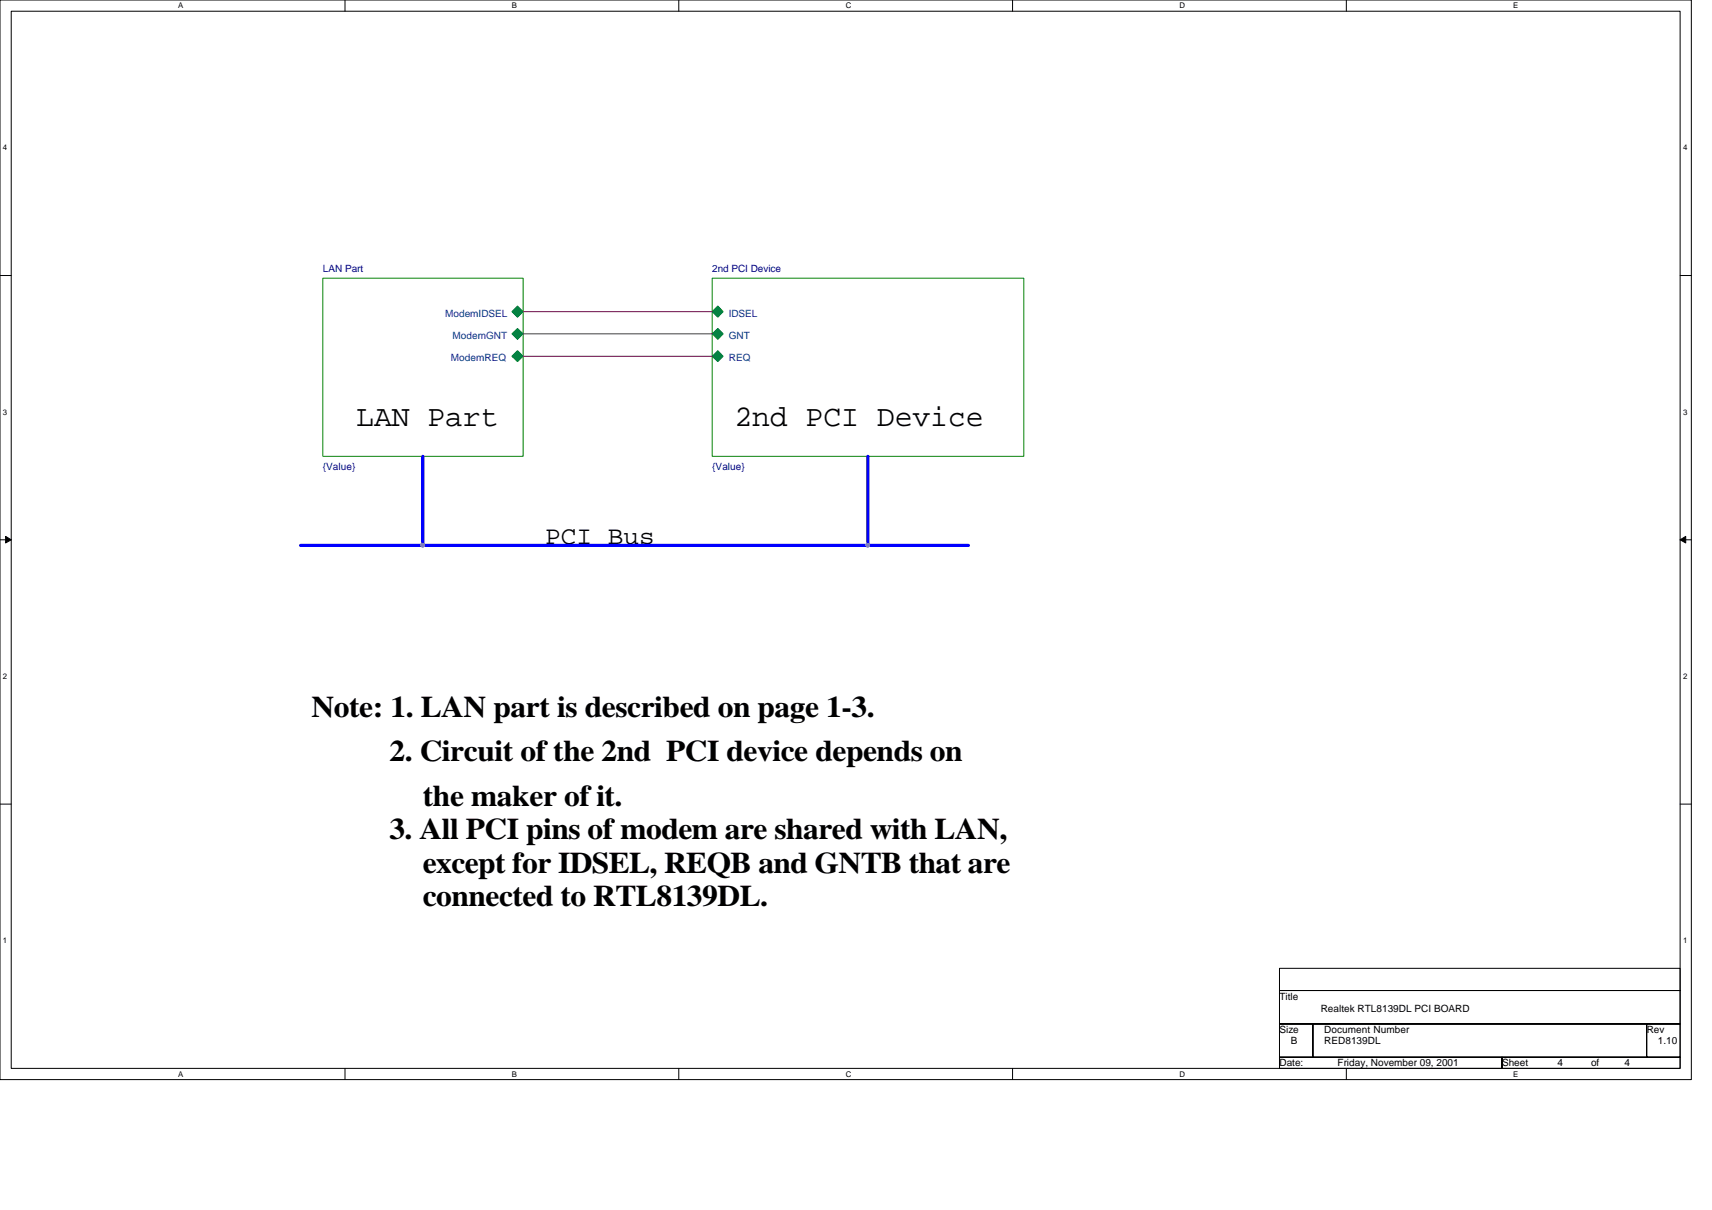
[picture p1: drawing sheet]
<svg xmlns="http://www.w3.org/2000/svg" width="297mm" height="210mm" viewBox="0 0 297 210" stroke-linecap="round" stroke-linejoin="round" font-family="sans-serif">
<path d="M0 0h293.5v187.3h-293.5zM1.9 1.9h289.6v183.4h-289.6z" fill="none" stroke="#000" stroke-width=".17"/>
<g fill="#fff">
<path d="M30.9 .2h.9v1.5h-.9z"/>
<path d="M30.9 185.5h.9v1.6h-.9z"/>
</g>
<path d="M59.9 0v1.9M59.9 185.3v2" fill="none" stroke="#000" stroke-width=".17"/>
<g fill="#fff">
<path d="M88.8 .2h.9v1.5h-.9z"/>
<path d="M88.8 185.5h.9v1.6h-.9z"/>
</g>
<path d="M117.8 0v1.9M117.8 185.3v2" fill="none" stroke="#000" stroke-width=".17"/>
<g fill="#fff">
<path d="M146.7 .2h1v1.5h-1z"/>
<path d="M146.7 185.5h1v1.6h-1z"/>
</g>
<path d="M175.7 0v1.9M175.7 185.3v2" fill="none" stroke="#000" stroke-width=".17"/>
<g fill="#fff">
<path d="M204.6 .2h1v1.5h-1z"/>
<path d="M204.6 185.5h1v1.6h-1z"/>
</g>
<path d="M233.6 0v1.9M233.6 185.3v2" fill="none" stroke="#000" stroke-width=".17"/>
<g fill="#fff">
<path d="M262.6 .2h.8v1.5h-.8z"/>
<path d="M262.6 185.5h.8v1.6h-.8z"/>
<path d="M.5 24.8h.8v1.6h-.8z"/>
<path d="M292 24.8h.8v1.6h-.8z"/>
<path d="M.5 70.7h.8v1.5h-.8z"/>
<path d="M292 70.7h.8v1.5h-.8z"/>
</g>
<path d="M0 47.8h1.9M291.5 47.8h2" fill="none" stroke="#000" stroke-width=".17"/>
<g fill="#fff">
<path d="M.5 116.5h.8v1.6h-.8z"/>
<path d="M292 116.5h.8v1.6h-.8z"/>
</g>
<path d="M0 93.6h1.9M291.5 93.6h2" fill="none" stroke="#000" stroke-width=".17"/>
<g fill="#000" stroke="#000" stroke-width=".17">
<path d="M1 93l.9 .6-.9 .6z" fill-rule="evenodd"/>
<path d="M291.5 93.6l1-.6v1.2z" fill-rule="evenodd"/>
</g>
<g fill="#fff">
<path d="M.5 162.4h.8v1.5h-.8z"/>
<path d="M292 162.4h.8v1.5h-.8z"/>
</g>
<path d="M0 139.5h1.9M291.5 139.5h2M222 177.6h5.8v5.8h-5.8zM222 168h69.5v3.8h-69.5zM222 171.8h69.5v5.8h-69.5zM227.8 177.6h57.9v5.8h-57.9zM285.7 177.6h5.8v5.8h-5.8zM222 183.4h38.6v1.9h-38.6zM260.6 183.4h30.9v1.9h-30.9z" fill="none" stroke="#000" stroke-width=".17"/>
<path d="M56 48.3h34.8v30.9h-34.8zM123.6 48.3h54v30.9h-54z" fill="none" stroke="#008000" stroke-width=".17"/>
<g fill="#008040" stroke="#008040" stroke-width=".17">
<path d="M88.8 61.8l1-1 1 1-1 .9z" fill-rule="evenodd"/>
<path d="M88.8 54.1l1-1 1 1-1 .9z" fill-rule="evenodd"/>
<path d="M88.8 57.9l1-.9 1 .9-1 1z" fill-rule="evenodd"/>
<path d="M123.6 61.8l.9-1 1 1-1 .9z" fill-rule="evenodd"/>
<path d="M123.6 54.1l.9-1 1 1-1 .9z" fill-rule="evenodd"/>
<path d="M123.6 57.9l.9-.9 1 .9-1 1z" fill-rule="evenodd"/>
</g>
<path d="M73.4 79.2v15.5M150.6 79.2v15.5M52.2 94.6h115.8" fill="none" stroke="#00f" stroke-width=".55"/>
<path d="M90.8 54.1h32.8M90.8 57.9h32.8M90.8 61.8h32.8" fill="none" stroke="#800040" stroke-width=".17"/>
<g fill="#f0f" stroke="#f0f" stroke-width=".17">
<circle cx="73.3" cy="94.6" r=".36"/>
<circle cx="150.5" cy="94.6" r=".36"/>
</g>
<g font-size="5.2">
<text x="61.8" y="73.8">LAN Part</text>
<text x="127.4" y="73.8">2nd PCI Device</text>
<text x="54.1" y="124.4">Note: 1. LAN part is described on page 1-3.</text>
<text x="67.6" y="132.1">2. Circuit of the 2nd PCI device depends on</text>
<text x="73.4" y="139.8">the maker of it.</text>
<text x="67.6" y="145.6">3. All PCI pins of modem are shared with LAN,</text>
<text x="73.4" y="151.4">except for IDSEL, REQB and GNTB that are</text>
<text x="73.4" y="157.2">connected to RTL8139DL.</text>
</g>
<text font-size="4.4" x="94.6" y="94.4">PCI Bus</text>
<g font-size="1.7" fill="#000080">
<text x="56" y="47.2">LAN Part</text>
<text x="123.6" y="47.2">2nd PCI Device</text>
<text x="56" y="81.5">{Value}</text>
<text x="123.6" y="81.5">{Value}</text>
</g>
<g font-size="1.7" fill="#004080">
<text x="77.3" y="54.9">ModemIDSEL</text>
<text x="78.5" y="58.8">ModemGNT</text>
<text x="126.4" y="54.9">IDSEL</text>
<text x="126.4" y="58.8">GNT</text>
<text x="78.2" y="62.6">ModemREQ</text>
<text x="126.4" y="62.6">REQ</text>
</g>
<g font-size="1.7">
<text x="222" y="173.4">Title</text>
<text x="222" y="179.2">Size</text>
<text x="229.2" y="175.6">Realtek RTL8139DL PCI BOARD</text>
<text x="229.7" y="179.2">Document Number</text>
<text x="285.7" y="179.2">Rev</text>
<text x="222" y="185">Date:</text>
<text x="223.9" y="181.1">B</text>
<text x="229.7" y="181.1">RED8139DL</text>
<text x="232.1" y="185">Friday, November 09, 2001</text>
<text x="260.6" y="185">Sheet</text>
<text x="270.3" y="185">4</text>
<text x="276.1" y="185">of</text>
<text x="281.9" y="185">4</text>
<text x="287.7" y="181.1">1.10</text>
</g>
<g font-size="1.4">
<text x="30.9" y="1.4">A</text>
<text x="88.8" y="1.4">B</text>
<text x="146.7" y="1.4">C</text>
<text x="204.6" y="1.4">D</text>
<text x="262.6" y="1.4">E</text>
<text x=".5" y="26.1">4</text>
<text x="292" y="26.1">4</text>
<text x=".5" y="71.9">3</text>
<text x="292" y="71.9">3</text>
<text x=".5" y="117.8">2</text>
<text x="292" y="117.8">2</text>
<text x=".5" y="163.6">1</text>
<text x="292" y="163.6">1</text>
<text x="30.9" y="186.8">A</text>
<text x="88.8" y="186.8">B</text>
<text x="146.7" y="186.8">C</text>
<text x="204.6" y="186.8">D</text>
<text x="262.6" y="186.8">E</text>
</g>
</svg>
